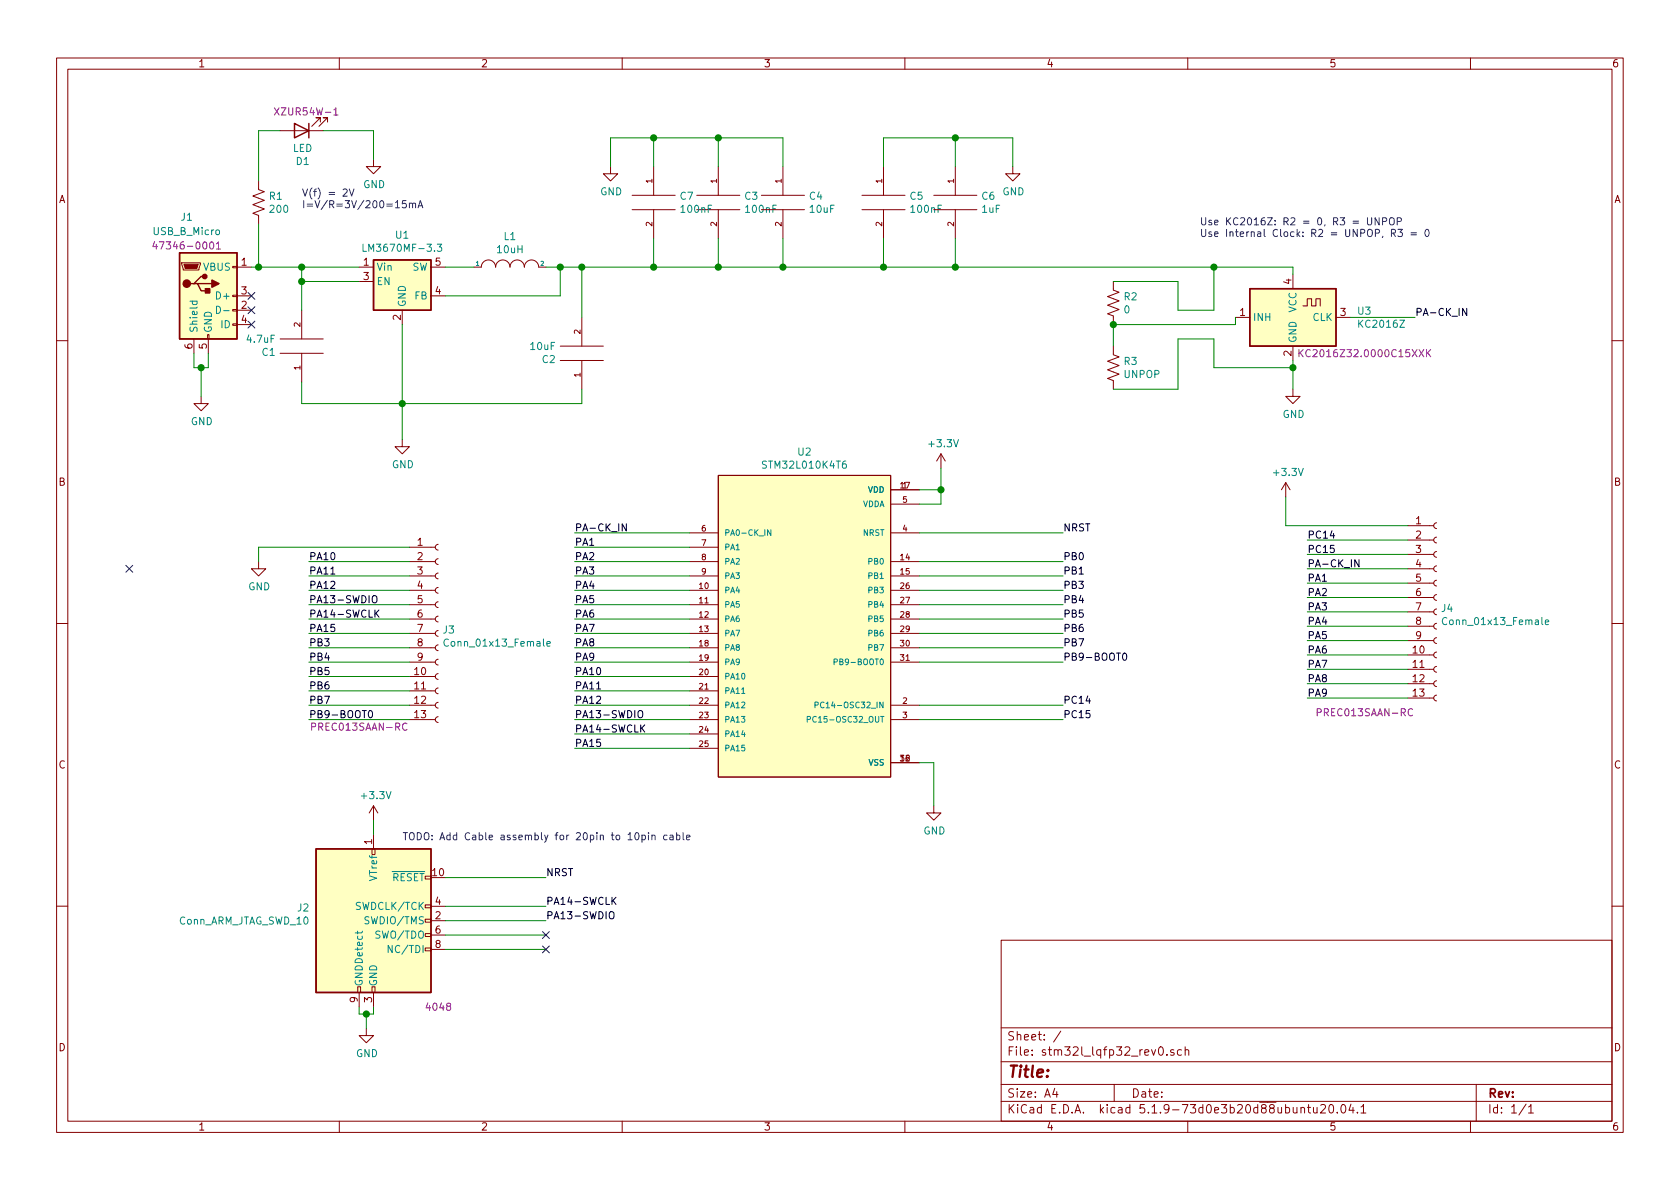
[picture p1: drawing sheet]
EESchema Schematic File Version 4
EELAYER 30 0
EELAYER END
$Descr A4 11693 8268
encoding utf-8
Sheet 1 1
Title ""
Date ""
Rev ""
Comp ""
Comment1 ""
Comment2 ""
Comment3 ""
Comment4 ""
$EndDescr
$Comp
L pspice:CAP C3
U 1 1
P 5000 1400
F 0 "C3" H 5178 1446 50  0000 L CNN
F 1 "100nF" H 5178 1355 50  0000 L CNN
F 2 "Capacitor_SMD:C_0805_2012Metric" H 5000 1400 50  0001 C CNN
F 3 "~" H 5000 1400 50  0001 C CNN
F 4 "CGA4J2X7R2A104K125AA" H 5000 1400 50  0001 C CNN "Part_Number"
	1    5000 1400
	1    0    0    -1  
$EndComp
$Comp
L pspice:CAP C5
U 1 1
P 6150 1400
F 0 "C5" H 6328 1446 50  0000 L CNN
F 1 "100nF" H 6328 1355 50  0000 L CNN
F 2 "Capacitor_SMD:C_0805_2012Metric" H 6150 1400 50  0001 C CNN
F 3 "~" H 6150 1400 50  0001 C CNN
F 4 "CGA4J2X7R2A104K125AA" H 6150 1400 50  0001 C CNN "Part_Number"
	1    6150 1400
	1    0    0    -1  
$EndComp
$Comp
L pspice:CAP C6
U 1 1
P 6650 1400
F 0 "C6" H 6828 1446 50  0000 L CNN
F 1 "1uF" H 6828 1355 50  0000 L CNN
F 2 "Capacitor_SMD:C_0805_2012Metric" H 6650 1400 50  0001 C CNN
F 3 "~" H 6650 1400 50  0001 C CNN
F 4 "C0805C105M8RACAUTO" H 6650 1400 50  0001 C CNN "Part_Number"
	1    6650 1400
	1    0    0    -1  
$EndComp
Wire Wire Line
	5000 1850 5000 1650
Wire Wire Line
	5450 1650 5450 1850
Wire Wire Line
	5450 1150 5450 950 
Wire Wire Line
	5450 950  5000 950 
Wire Wire Line
	5000 950  5000 1150
Connection ~ 5000 950 
$Comp
L power:GND #PWR010
U 1 1
P 7050 1150
F 0 "#PWR010" H 7050 900 50  0001 C CNN
F 1 "GND" H 7055 977 50  0000 C CNN
F 2 "" H 7050 1150 50  0001 C CNN
F 3 "" H 7050 1150 50  0001 C CNN
	1    7050 1150
	1    0    0    -1  
$EndComp
Wire Wire Line
	7050 950  7050 1150
Wire Wire Line
	7050 950  6650 950 
Wire Wire Line
	6150 950  6150 1150
Wire Wire Line
	6650 1150 6650 950 
Connection ~ 6650 950 
Wire Wire Line
	6650 950  6150 950 
$Comp
L power:GND #PWR07
U 1 1
P 4250 1150
F 0 "#PWR07" H 4250 900 50  0001 C CNN
F 1 "GND" H 4255 977 50  0000 C CNN
F 2 "" H 4250 1150 50  0001 C CNN
F 3 "" H 4250 1150 50  0001 C CNN
	1    4250 1150
	1    0    0    -1  
$EndComp
Wire Wire Line
	4250 950  4250 1150
Wire Wire Line
	6650 1650 6650 1850
Wire Wire Line
	6650 1850 6150 1850
Wire Wire Line
	6150 1650 6150 1850
Connection ~ 6150 1850
$Comp
L pspice:CAP C4
U 1 1
P 5450 1400
F 0 "C4" H 5628 1446 50  0000 L CNN
F 1 "10uF" H 5628 1355 50  0000 L CNN
F 2 "Capacitor_SMD:C_0805_2012Metric" H 5450 1400 50  0001 C CNN
F 3 "~" H 5450 1400 50  0001 C CNN
F 4 "JMK212ABJ106KG-T" H 5450 1400 50  0001 C CNN "Part_Number"
	1    5450 1400
	1    0    0    -1  
$EndComp
$Comp
L AdekLib:USB_B_Micro-Connector J1
U 1 1
P 1450 2050
F 0 "J1" H 1300 2600 50  0000 C CNN
F 1 "USB_B_Micro" H 1300 2500 50  0000 C CNN
F 2 "Connector_USB:USB_Micro-B_Molex_47346-0001" H 1600 2000 50  0001 C CNN
F 3 "~" H 1600 2000 50  0001 C CNN
F 4 "47346-0001" H 1300 2400 50  0000 C CNN "Part_Number"
	1    1450 2050
	1    0    0    -1  
$EndComp
$Comp
L power:GND #PWR02
U 1 1
P 1400 2750
F 0 "#PWR02" H 1400 2500 50  0001 C CNN
F 1 "GND" H 1405 2577 50  0000 C CNN
F 2 "" H 1400 2750 50  0001 C CNN
F 3 "" H 1400 2750 50  0001 C CNN
	1    1400 2750
	1    0    0    -1  
$EndComp
Wire Wire Line
	1400 2550 1400 2750
Wire Wire Line
	1350 2450 1350 2550
Wire Wire Line
	1350 2550 1400 2550
Wire Wire Line
	1450 2450 1450 2550
Wire Wire Line
	1450 2550 1400 2550
Connection ~ 1400 2550
Wire Wire Line
	9000 2500 9000 2550
$Comp
L power:GND #PWR011
U 1 1
P 9000 2700
F 0 "#PWR011" H 9000 2450 50  0001 C CNN
F 1 "GND" H 9005 2527 50  0000 C CNN
F 2 "" H 9000 2700 50  0001 C CNN
F 3 "" H 9000 2700 50  0001 C CNN
	1    9000 2700
	1    0    0    -1  
$EndComp
Wire Wire Line
	9400 2200 9850 2200
Wire Wire Line
	9000 1900 9000 1850
$Comp
L AdekLib:KC2016Z U3
U 1 1
P 9000 2200
F 0 "U3" H 9444 2246 50  0000 L CNN
F 1 "KC2016Z" H 9444 2155 50  0000 L CNN
F 2 "Custom:KC2016Z" H 9150 2350 50  0001 C CNN
F 3 "https://ele.kyocera.com/assets/products/crystal-device/clock_z_x_e.pdf" H 9150 2350 50  0001 C CNN
F 4 "KC2016Z32.0000C15XXK" H 9500 1950 50  0000 C CNN "Part_Number"
	1    9000 2200
	1    0    0    -1  
$EndComp
Wire Wire Line
	6650 1850 8450 1850
Connection ~ 6650 1850
Wire Wire Line
	8200 2150 8450 2150
Wire Wire Line
	8450 2150 8450 1850
Connection ~ 8450 1850
Wire Wire Line
	8450 1850 9000 1850
Wire Wire Line
	8200 2350 8450 2350
Wire Wire Line
	8450 2350 8450 2550
Wire Wire Line
	8450 2550 9000 2550
Connection ~ 9000 2550
Wire Wire Line
	9000 2550 9000 2700
Wire Wire Line
	8600 2250 8600 2200
Wire Wire Line
	5000 1850 5450 1850
Connection ~ 5000 1850
Connection ~ 5450 1850
$Comp
L Device:R_US R1
U 1 1
P 1800 1400
F 0 "R1" H 1868 1446 50  0000 L CNN
F 1 "200" H 1868 1355 50  0000 L CNN
F 2 "Resistor_SMD:R_0805_2012Metric" V 1840 1390 50  0001 C CNN
F 3 "~" H 1800 1400 50  0001 C CNN
F 4 "ERJ-PB6D2000V" H 1800 1400 50  0001 C CNN "Part_Number"
	1    1800 1400
	1    0    0    -1  
$EndComp
$Comp
L Device:LED D1
U 1 1
P 2100 900
F 0 "D1" H 2093 1117 50  0000 C CNN
F 1 "LED" H 2093 1026 50  0000 C CNN
F 2 "LED_SMD:LED_0805_2012Metric" H 2100 900 50  0001 C CNN
F 3 "~" H 2100 900 50  0001 C CNN
F 4 "XZUR54W-1" H 2300 800 50  0000 R TNN "Part_Number"
	1    2100 900 
	-1   0    0    1   
$EndComp
$Comp
L power:GND #PWR01
U 1 1
P 2600 1100
F 0 "#PWR01" H 2600 850 50  0001 C CNN
F 1 "GND" H 2605 927 50  0000 C CNN
F 2 "" H 2600 1100 50  0001 C CNN
F 3 "" H 2600 1100 50  0001 C CNN
	1    2600 1100
	1    0    0    -1  
$EndComp
Wire Wire Line
	1800 1550 1800 1850
Wire Wire Line
	1800 1850 1750 1850
Wire Wire Line
	1800 900  1950 900 
NoConn ~ 900  3950
NoConn ~ 3800 6600
NoConn ~ 1750 2050
NoConn ~ 1750 2150
NoConn ~ 1750 2250
$Comp
L Device:R_US R2
U 1 1
P 7750 2100
F 0 "R2" H 7818 2146 50  0000 L CNN
F 1 "0" H 7818 2055 50  0000 L CNN
F 2 "Resistor_SMD:R_0805_2012Metric" V 7790 2090 50  0001 C CNN
F 3 "~" H 7750 2100 50  0001 C CNN
F 4 "RCS08050000Z0EA" H 7750 2100 50  0001 C CNN "Part_Number"
	1    7750 2100
	1    0    0    -1  
$EndComp
$Comp
L Device:R_US R3
U 1 1
P 7750 2550
F 0 "R3" H 7818 2596 50  0000 L CNN
F 1 "UNPOP" H 7818 2505 50  0000 L CNN
F 2 "Resistor_SMD:R_0805_2012Metric" V 7790 2540 50  0001 C CNN
F 3 "~" H 7750 2550 50  0001 C CNN
F 4 "UNPOP" H 7750 2550 50  0001 C CNN "Part_Number"
	1    7750 2550
	1    0    0    -1  
$EndComp
Wire Wire Line
	8200 2150 8200 1950
Wire Wire Line
	8200 1950 7750 1950
Wire Wire Line
	7750 2250 7750 2400
Wire Wire Line
	7750 2250 8600 2250
Connection ~ 7750 2250
Wire Wire Line
	7750 2700 8200 2700
Wire Wire Line
	8200 2700 8200 2350
Text Notes 8350 1650 0    50   ~ 0
Use KC2016Z: R2 = 0, R3 = UNPOP\nUse Internal Clock: R2 = UNPOP, R3 = 0
$Comp
L Regulator_Switching:LM3670MF U1
U 1 1
P 2800 1950
F 0 "U1" H 2800 2275 50  0000 C CNN
F 1 "LM3670MF-3.3" H 2800 2184 50  0000 C CNN
F 2 "Package_TO_SOT_SMD:TSOT-23-5" H 2850 1700 50  0001 L CNN
F 3 "http://www.ti.com/lit/ds/symlink/lm3670.pdf" H 2550 1600 50  0001 C CNN
F 4 "LM3670MF-3.3" H 2800 1950 50  0001 C CNN "Part_Number"
	1    2800 1950
	1    0    0    -1  
$EndComp
Connection ~ 1800 1850
Wire Wire Line
	2100 1850 1800 1850
Connection ~ 2100 1850
Wire Wire Line
	2100 1850 2500 1850
Wire Wire Line
	2500 1950 2100 1950
Wire Wire Line
	2100 1950 2100 1850
$Comp
L pspice:CAP C1
U 1 1
P 2100 2400
F 0 "C1" H 2278 2446 50  0000 L CNN
F 1 "4.7uF" H 2278 2355 50  0000 L CNN
F 2 "Capacitor_SMD:C_0805_2012Metric" H 2100 2400 50  0001 C CNN
F 3 "~" H 2100 2400 50  0001 C CNN
F 4 "TMK212ABJ475MG-T" H 2100 2400 50  0001 C CNN "Part_Number"
	1    2100 2400
	-1   0    0    1   
$EndComp
Wire Wire Line
	2100 2150 2100 1950
Connection ~ 2100 1950
Wire Wire Line
	2800 2250 2800 2800
Wire Wire Line
	2100 2650 2100 2800
Wire Wire Line
	2100 2800 2800 2800
Connection ~ 2800 2800
$Comp
L pspice:INDUCTOR L1
U 1 1
P 3550 1850
F 0 "L1" H 3550 2065 50  0000 C CNN
F 1 "10uH" H 3550 1974 50  0000 C CNN
F 2 "Inductor_SMD:L_1210_3225Metric_Pad1.42x2.65mm_HandSolder" H 3550 1850 50  0001 C CNN
F 3 "https://ds.yuden.co.jp/TYCOMPAS/ut/detail?pn=LB3218T100K%20%20&u=M" H 3550 1850 50  0001 C CNN
F 4 "LB3218T100K" H 3550 1850 50  0001 C CNN "Part_Number"
	1    3550 1850
	1    0    0    -1  
$EndComp
Wire Wire Line
	3100 1850 3300 1850
Wire Wire Line
	3800 1850 3900 1850
Wire Wire Line
	3100 2050 3900 2050
Wire Wire Line
	3900 2050 3900 1850
Connection ~ 3900 1850
Wire Wire Line
	3900 1850 4050 1850
$Comp
L pspice:CAP C2
U 1 1
P 4050 2450
F 0 "C2" H 4228 2496 50  0000 L CNN
F 1 "10uF" H 4228 2405 50  0000 L CNN
F 2 "Capacitor_SMD:C_0805_2012Metric" H 4050 2450 50  0001 C CNN
F 3 "~" H 4050 2450 50  0001 C CNN
F 4 "JMK212ABJ106KG-T" H 4050 2450 50  0001 C CNN "Part_Number"
	1    4050 2450
	-1   0    0    1   
$EndComp
Wire Wire Line
	2800 2800 4050 2800
Wire Wire Line
	4050 2800 4050 2700
Wire Wire Line
	4050 2200 4050 1850
Connection ~ 4050 1850
$Comp
L AdekLib:STM32L010K4T6 U2
U 1 1
P 5600 4300
F 0 "U2" H 5600 5465 50  0000 C CNN
F 1 "STM32L010K4T6" H 5600 5374 50  0000 C CNN
F 2 "QFP80P900X900X160-32N" H 5600 4300 50  0001 L BNN
F 3 "https://www.st.com/resource/en/datasheet/stm32l010f4.pdf" H 5600 4300 50  0001 L BNN
F 4 "STM32L010K4T6" H 5600 4300 50  0001 C CNN "Part_Number"
	1    5600 4300
	1    0    0    -1  
$EndComp
Wire Wire Line
	4800 3700 4000 3700
Wire Wire Line
	4800 3800 4000 3800
Wire Wire Line
	4800 3900 4000 3900
Wire Wire Line
	4800 4000 4000 4000
Wire Wire Line
	4800 4100 4000 4100
Wire Wire Line
	4800 4200 4000 4200
Wire Wire Line
	4800 4300 4000 4300
Wire Wire Line
	4800 4400 4000 4400
Wire Wire Line
	4800 4500 4000 4500
Wire Wire Line
	4800 4600 4000 4600
Wire Wire Line
	4800 4700 4000 4700
Wire Wire Line
	4800 4800 4000 4800
Wire Wire Line
	4800 4900 4000 4900
Wire Wire Line
	4800 5000 4000 5000
Wire Wire Line
	4800 5100 4000 5100
Wire Wire Line
	4800 5200 4000 5200
Wire Wire Line
	6400 3700 7400 3700
Wire Wire Line
	6400 3900 7400 3900
Wire Wire Line
	6400 4000 7400 4000
Wire Wire Line
	6400 4100 7400 4100
Wire Wire Line
	6400 4200 7400 4200
Wire Wire Line
	6400 4300 7400 4300
Wire Wire Line
	6400 4400 7400 4400
Wire Wire Line
	6400 4500 7400 4500
Wire Wire Line
	6400 4600 7400 4600
Wire Wire Line
	6400 4900 7400 4900
Wire Wire Line
	6400 5000 7400 5000
Text Label 4000 3700 0    50   ~ 0
PA-CK_IN
Text Label 4000 3800 0    50   ~ 0
PA1
Text Label 4000 3900 0    50   ~ 0
PA2
Text Label 4000 4000 0    50   ~ 0
PA3
Text Label 4000 4100 0    50   ~ 0
PA4
Text Label 4000 4200 0    50   ~ 0
PA5
Text Label 4000 4300 0    50   ~ 0
PA6
Text Label 4000 4400 0    50   ~ 0
PA7
Text Label 4000 4500 0    50   ~ 0
PA8
Text Label 4000 4600 0    50   ~ 0
PA9
Text Label 4000 4700 0    50   ~ 0
PA10
Text Label 4000 4800 0    50   ~ 0
PA11
Text Label 4000 4900 0    50   ~ 0
PA12
Text Label 4000 5000 0    50   ~ 0
PA13-SWDIO
Text Label 4000 5100 0    50   ~ 0
PA14-SWCLK
Text Label 4000 5200 0    50   ~ 0
PA15
Text Label 7400 3900 0    50   ~ 0
PB0
Text Label 7400 4000 0    50   ~ 0
PB1
Text Label 7400 4100 0    50   ~ 0
PB3
Text Label 7400 4200 0    50   ~ 0
PB4
Text Label 7400 4300 0    50   ~ 0
PB5
Text Label 7400 4400 0    50   ~ 0
PB6
Text Label 7400 4500 0    50   ~ 0
PB7
Text Label 7400 4600 0    50   ~ 0
PB9-BOOT0
Text Label 7400 3700 0    50   ~ 0
NRST
Text Label 7400 4900 0    50   ~ 0
PC14
Text Label 7400 5000 0    50   ~ 0
PC15
Wire Wire Line
	4050 1850 4550 1850
$Comp
L power:+3.3V #PWR0101
U 1 1
P 6550 3250
F 0 "#PWR0101" H 6550 3100 50  0001 C CNN
F 1 "+3.3V" H 6565 3423 50  0000 C CNN
F 2 "" H 6550 3250 50  0001 C CNN
F 3 "" H 6550 3250 50  0001 C CNN
	1    6550 3250
	1    0    0    -1  
$EndComp
Wire Wire Line
	6550 3250 6550 3400
Wire Wire Line
	6400 3400 6550 3400
Wire Wire Line
	6400 3500 6550 3500
Wire Wire Line
	6550 3500 6550 3400
Connection ~ 6550 3400
Wire Wire Line
	5450 1850 6150 1850
Text Label 9850 2200 0    50   ~ 0
PA-CK_IN
Wire Wire Line
	2800 2800 2800 3050
$Comp
L power:GND #PWR05
U 1 1
P 2800 3050
F 0 "#PWR05" H 2800 2800 50  0001 C CNN
F 1 "GND" H 2805 2877 50  0000 C CNN
F 2 "" H 2800 3050 50  0001 C CNN
F 3 "" H 2800 3050 50  0001 C CNN
	1    2800 3050
	1    0    0    -1  
$EndComp
$Comp
L power:GND #PWR0102
U 1 1
P 6500 5600
F 0 "#PWR0102" H 6500 5350 50  0001 C CNN
F 1 "GND" H 6505 5427 50  0000 C CNN
F 2 "" H 6500 5600 50  0001 C CNN
F 3 "" H 6500 5600 50  0001 C CNN
	1    6500 5600
	1    0    0    -1  
$EndComp
Wire Wire Line
	6400 5300 6500 5300
Wire Wire Line
	6500 5300 6500 5600
Wire Wire Line
	9800 3850 9100 3850
Wire Wire Line
	9800 3950 9100 3950
Wire Wire Line
	9800 4050 9100 4050
Wire Wire Line
	9800 4150 9100 4150
Wire Wire Line
	9800 4250 9100 4250
Wire Wire Line
	9800 4350 9100 4350
Wire Wire Line
	9800 4450 9100 4450
Wire Wire Line
	9800 4550 9100 4550
Wire Wire Line
	9800 4650 9100 4650
Wire Wire Line
	9800 4750 9100 4750
Wire Wire Line
	9800 4850 9100 4850
$Comp
L power:+3.3V #PWR0103
U 1 1
P 8950 3450
F 0 "#PWR0103" H 8950 3300 50  0001 C CNN
F 1 "+3.3V" H 8965 3623 50  0000 C CNN
F 2 "" H 8950 3450 50  0001 C CNN
F 3 "" H 8950 3450 50  0001 C CNN
	1    8950 3450
	1    0    0    -1  
$EndComp
Wire Wire Line
	8950 3650 9800 3650
Wire Wire Line
	8950 3450 8950 3650
Wire Wire Line
	9100 3750 9800 3750
Text Label 9100 3750 0    50   ~ 0
PC14
Text Label 9100 3850 0    50   ~ 0
PC15
Text Label 9100 3950 0    50   ~ 0
PA-CK_IN
Text Label 9100 4050 0    50   ~ 0
PA1
Text Label 9100 4150 0    50   ~ 0
PA2
Text Label 9100 4250 0    50   ~ 0
PA3
Text Label 9100 4350 0    50   ~ 0
PA4
Text Label 9100 4450 0    50   ~ 0
PA5
Text Label 9100 4550 0    50   ~ 0
PA6
Text Label 9100 4650 0    50   ~ 0
PA7
Text Label 9100 4750 0    50   ~ 0
PA8
Text Label 9100 4850 0    50   ~ 0
PA9
$Comp
L power:GND #PWR0104
U 1 1
P 1800 3900
F 0 "#PWR0104" H 1800 3650 50  0001 C CNN
F 1 "GND" H 1805 3727 50  0000 C CNN
F 2 "" H 1800 3900 50  0001 C CNN
F 3 "" H 1800 3900 50  0001 C CNN
	1    1800 3900
	1    0    0    -1  
$EndComp
Wire Wire Line
	1800 3800 1800 3900
Wire Wire Line
	1800 3800 2850 3800
Wire Wire Line
	2850 4100 2150 4100
Wire Wire Line
	2850 4200 2150 4200
Wire Wire Line
	2850 4300 2150 4300
Wire Wire Line
	2850 4400 2150 4400
Wire Wire Line
	2850 4500 2150 4500
Wire Wire Line
	2850 4600 2150 4600
Wire Wire Line
	2850 4700 2150 4700
Wire Wire Line
	2850 4800 2150 4800
Wire Wire Line
	2850 4900 2150 4900
Wire Wire Line
	2850 5000 2150 5000
Wire Wire Line
	2150 4000 2850 4000
Text Label 2150 4000 0    50   ~ 0
PA11
Text Label 2150 4200 0    50   ~ 0
PA13-SWDIO
Text Label 2150 4300 0    50   ~ 0
PA14-SWCLK
Text Label 2150 4400 0    50   ~ 0
PA15
Text Label 2150 4600 0    50   ~ 0
PB4
Text Label 2150 4700 0    50   ~ 0
PB5
Text Label 2150 4800 0    50   ~ 0
PB6
Text Label 2150 4900 0    50   ~ 0
PB7
Text Label 2150 5000 0    50   ~ 0
PB9-BOOT0
Text Label 2150 4100 0    50   ~ 0
PA12
Text Label 2150 4500 0    50   ~ 0
PB3
Wire Wire Line
	2850 3900 2150 3900
Text Label 2150 3900 0    50   ~ 0
PA10
$Comp
L Connector:Conn_01x13_Female J4
U 1 1
P 10000 4250
F 0 "J4" H 10028 4276 50  0000 L CNN
F 1 "Conn_01x13_Female" H 10028 4185 50  0000 L CNN
F 2 "Connector_PinHeader_2.54mm:PinHeader_1x13_P2.54mm_Vertical" H 10000 4250 50  0001 C CNN
F 3 "~" H 10000 4250 50  0001 C CNN
F 4 "PREC013SAAN-RC" H 9500 3550 50  0000 C CNN "Part_Number"
	1    10000 4250
	1    0    0    -1  
$EndComp
$Comp
L Connector:Conn_01x13_Female J3
U 1 1
P 3050 4400
F 0 "J3" H 3078 4426 50  0000 L CNN
F 1 "Conn_01x13_Female" H 3078 4335 50  0000 L CNN
F 2 "Connector_PinHeader_2.54mm:PinHeader_1x13_P2.54mm_Vertical" H 3050 4400 50  0001 C CNN
F 3 "~" H 3050 4400 50  0001 C CNN
F 4 "PREC013SAAN-RC" H 2500 3750 50  0000 C CNN "Part_Number"
	1    3050 4400
	1    0    0    -1  
$EndComp
Wire Wire Line
	3100 6100 3800 6100
Wire Wire Line
	3100 6300 3800 6300
Wire Wire Line
	3100 6400 3800 6400
NoConn ~ 3800 6500
$Comp
L power:GND #PWR0105
U 1 1
P 2550 7150
F 0 "#PWR0105" H 2550 6900 50  0001 C CNN
F 1 "GND" H 2555 6977 50  0000 C CNN
F 2 "" H 2550 7150 50  0001 C CNN
F 3 "" H 2550 7150 50  0001 C CNN
	1    2550 7150
	1    0    0    -1  
$EndComp
Wire Wire Line
	2550 7050 2550 7150
Wire Wire Line
	3100 6500 3800 6500
Wire Wire Line
	3100 6600 3800 6600
Wire Wire Line
	2600 7000 2600 7050
Wire Wire Line
	2600 7050 2550 7050
$Comp
L Connector:Conn_ARM_JTAG_SWD_10 J2
U 1 1
P 2600 6400
F 0 "J2" H 2157 6491 50  0000 R CNN
F 1 "Conn_ARM_JTAG_SWD_10" H 2157 6400 50  0000 R CNN
F 2 "Custom:2X05_1.27MM_BOX_POSTS" H 2600 6400 50  0001 C CNN
F 3 "https://www.adafruit.com/product/4048#description" V 2250 5150 50  0001 C CNN
F 4 "4048" H 3150 5800 50  0000 R CNN "Part_Number"
	1    2600 6400
	1    0    0    -1  
$EndComp
Wire Wire Line
	2500 7000 2500 7050
Wire Wire Line
	2500 7050 2550 7050
Connection ~ 2550 7050
$Comp
L power:+3.3V #PWR0106
U 1 1
P 2600 5700
F 0 "#PWR0106" H 2600 5550 50  0001 C CNN
F 1 "+3.3V" H 2615 5873 50  0000 C CNN
F 2 "" H 2600 5700 50  0001 C CNN
F 3 "" H 2600 5700 50  0001 C CNN
	1    2600 5700
	1    0    0    -1  
$EndComp
Wire Wire Line
	2600 5700 2600 5800
Text Label 3800 6100 0    50   ~ 0
NRST
Text Label 3800 6300 0    50   ~ 0
PA14-SWCLK
Text Label 3800 6400 0    50   ~ 0
PA13-SWDIO
Wire Wire Line
	1800 900  1800 1250
Wire Wire Line
	2250 900  2600 900 
Wire Wire Line
	2600 900  2600 1100
Text Notes 2100 1450 0    50   ~ 0
V(f) = 2V\nI=V/R=3V/200=15mA
Text Notes 2800 5850 0    50   ~ 0
TODO: Add Cable assembly for 20pin to 10pin cable
$Comp
L pspice:CAP C7
U 1 1
P 4550 1400
F 0 "C7" H 4728 1446 50  0000 L CNN
F 1 "100nF" H 4728 1355 50  0000 L CNN
F 2 "Capacitor_SMD:C_0805_2012Metric" H 4550 1400 50  0001 C CNN
F 3 "~" H 4550 1400 50  0001 C CNN
F 4 "CGA4J2X7R2A104K125AA" H 4550 1400 50  0001 C CNN "Part_Number"
	1    4550 1400
	1    0    0    -1  
$EndComp
Wire Wire Line
	4550 950  4550 1150
Wire Wire Line
	4550 950  5000 950 
Wire Wire Line
	4550 950  4250 950 
Connection ~ 4550 950 
Wire Wire Line
	4550 1650 4550 1850
Connection ~ 4550 1850
Wire Wire Line
	4550 1850 5000 1850
$EndSCHEMATC
